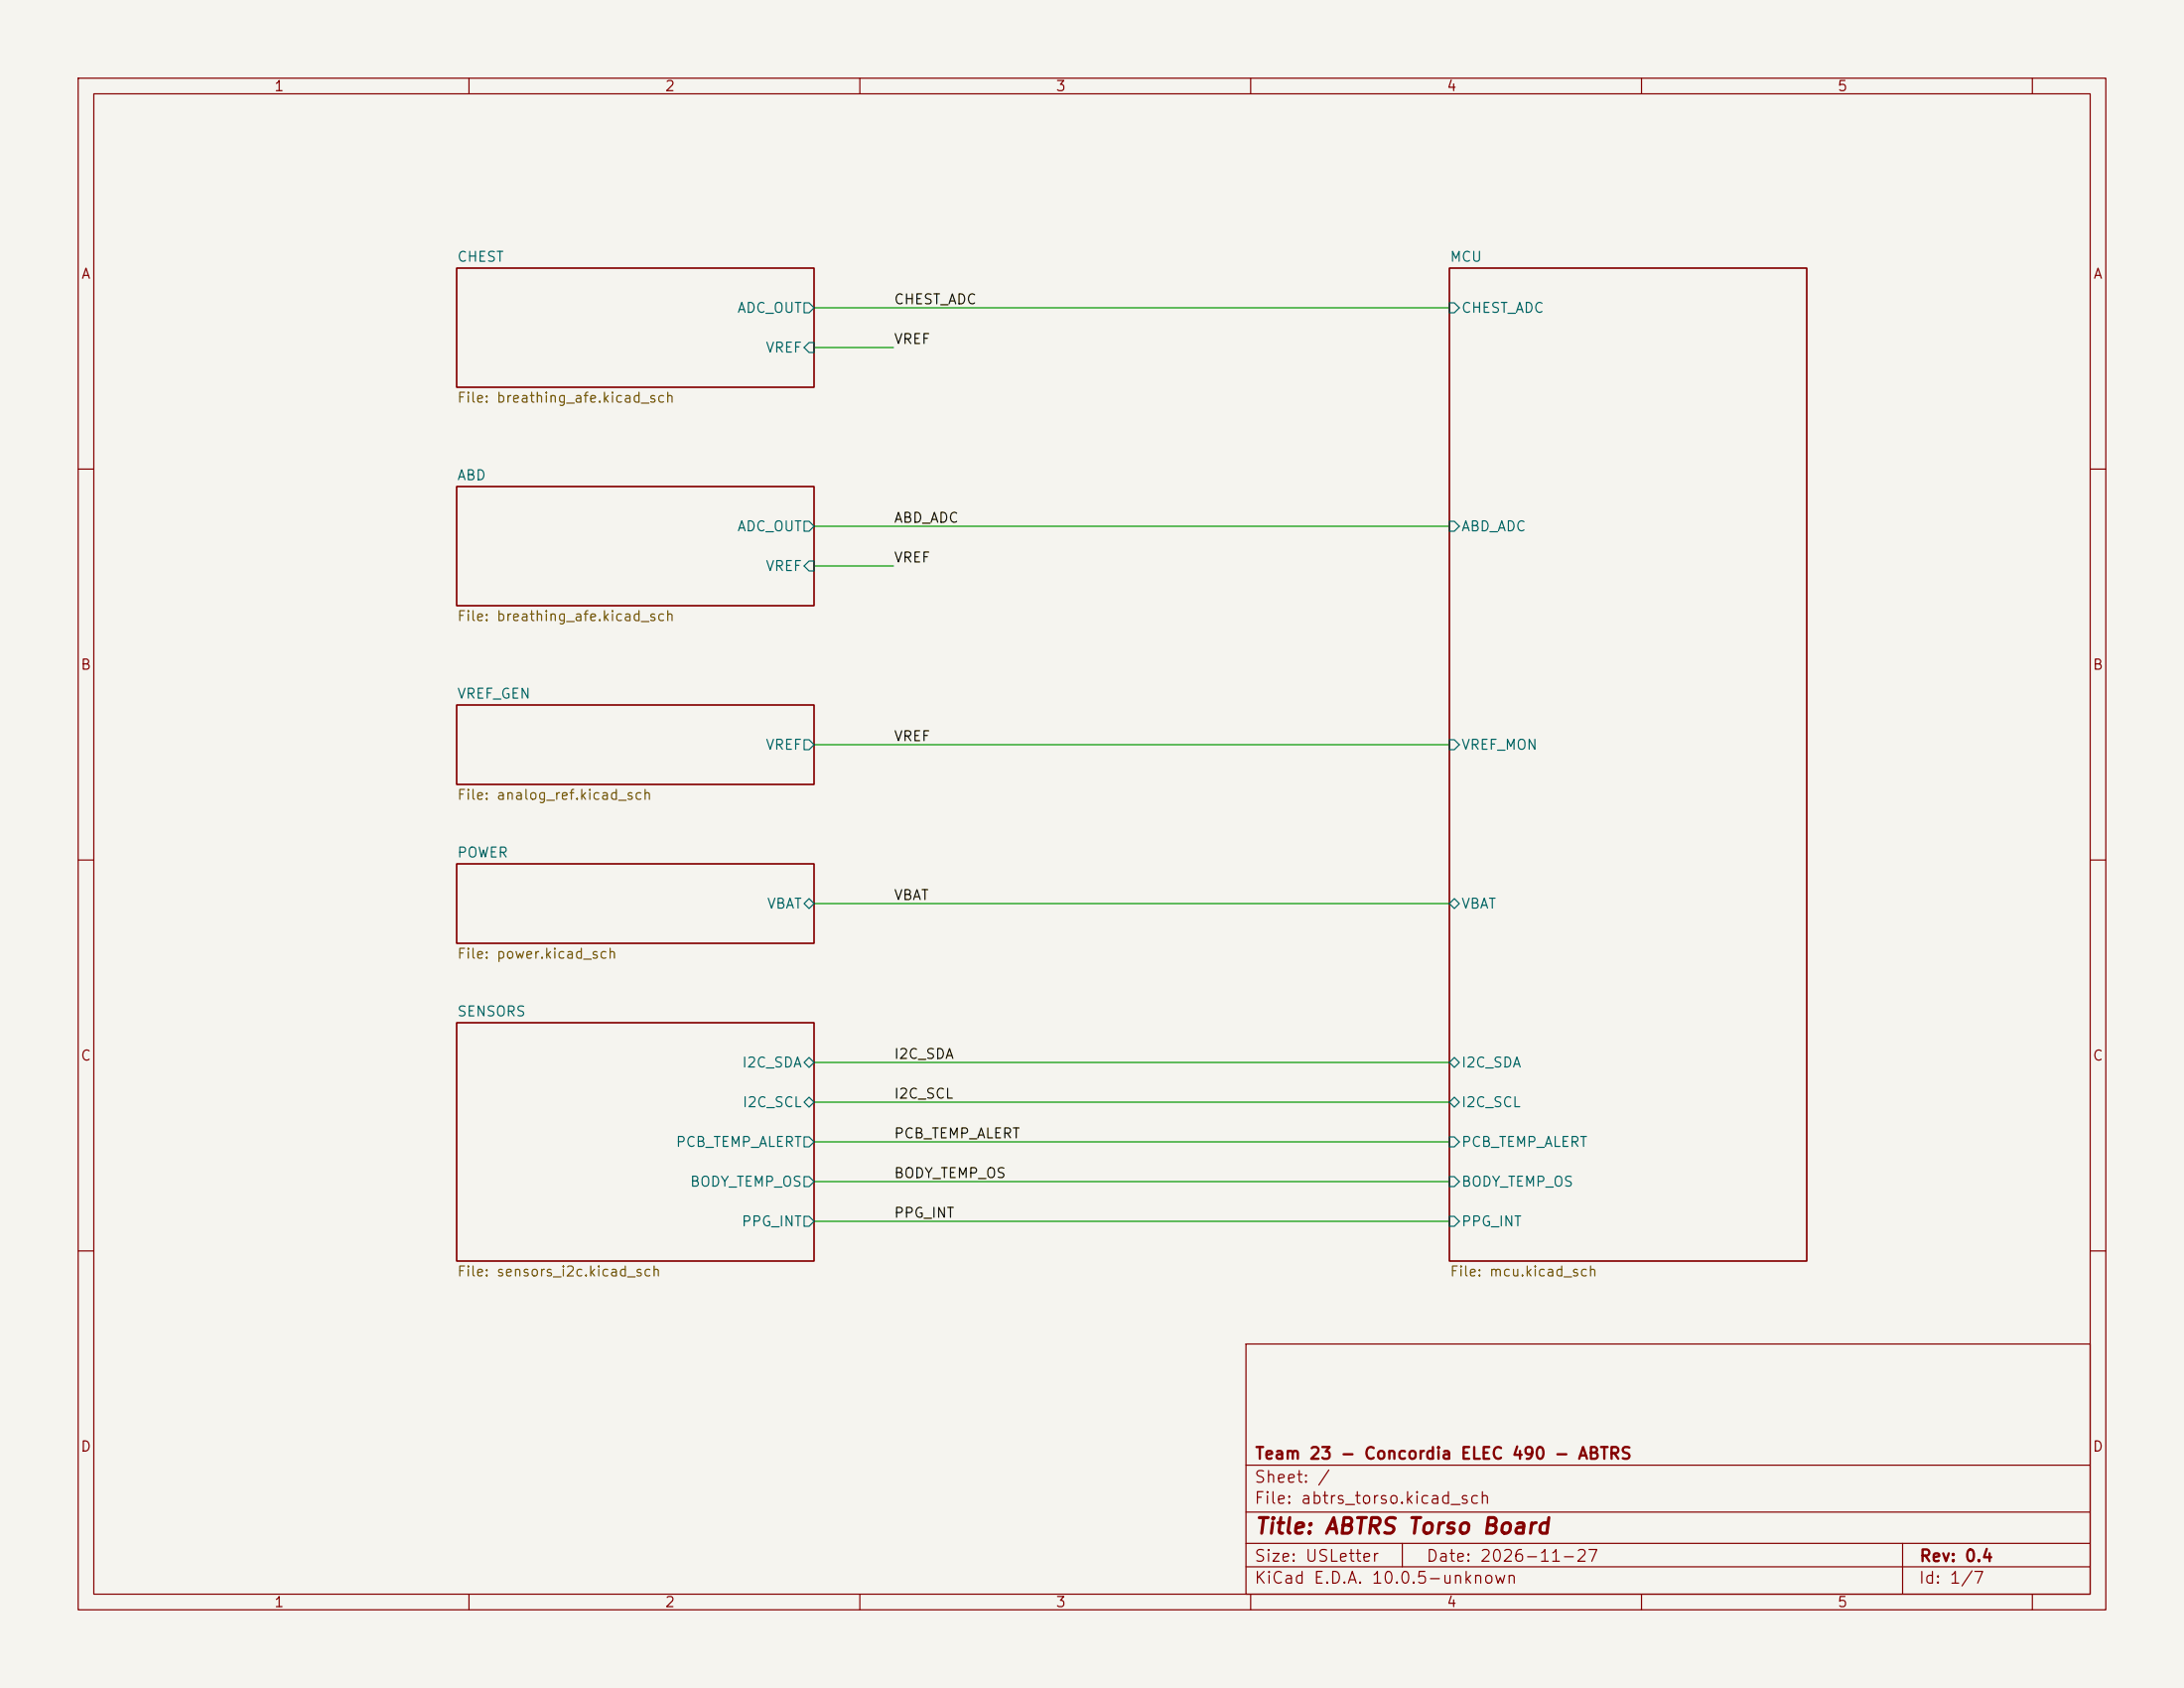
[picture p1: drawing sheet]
(kicad_sch
 (version 20260306)
 (generator "eeschema")
 (generator_version "10.0")
 (paper "USLetter")
 (title_block
  (title "ABTRS Torso Board")
  (date "2026-11-27")
  (rev "0.4")
  (company "Team 23 - Concordia ELEC 490 - ABTRS"))
 (lib_symbols)
 (wire
  (pts (xy 104.14 146.05) (xy 185.42 146.05))
  (stroke (width 0) (type default)))
 (wire
  (pts (xy 104.14 115.57) (xy 185.42 115.57))
  (stroke (width 0) (type default)))
 (wire
  (pts (xy 104.14 151.13) (xy 185.42 151.13))
  (stroke (width 0) (type default)))
 (wire
  (pts (xy 104.14 44.45) (xy 114.3 44.45))
  (stroke (width 0) (type default)))
 (wire
  (pts (xy 104.14 156.21) (xy 185.42 156.21))
  (stroke (width 0) (type default)))
 (wire
  (pts (xy 104.14 67.31) (xy 185.42 67.31))
  (stroke (width 0) (type default)))
 (wire
  (pts (xy 104.14 135.89) (xy 185.42 135.89))
  (stroke (width 0) (type default)))
 (wire
  (pts (xy 104.14 95.25) (xy 185.42 95.25))
  (stroke (width 0) (type default)))
 (wire
  (pts (xy 104.14 72.39) (xy 114.3 72.39))
  (stroke (width 0) (type default)))
 (wire
  (pts (xy 104.14 140.97) (xy 185.42 140.97))
  (stroke (width 0) (type default)))
 (wire
  (pts (xy 104.14 39.37) (xy 185.42 39.37))
  (stroke (width 0) (type default)))
 (label "I2C_SDA"
  (at 114.3 135.89 0)
  (effects (font (size 1.27 1.27)) (justify left bottom)))
 (label "VREF"
  (at 114.3 95.25 0)
  (effects (font (size 1.27 1.27)) (justify left bottom)))
 (label "VREF"
  (at 114.3 44.45 0)
  (effects (font (size 1.27 1.27)) (justify left bottom)))
 (label "ABD_ADC"
  (at 114.3 67.31 0)
  (effects (font (size 1.27 1.27)) (justify left bottom)))
 (label "BODY_TEMP_OS"
  (at 114.3 151.13 0)
  (effects (font (size 1.27 1.27)) (justify left bottom)))
 (label "VREF"
  (at 114.3 72.39 0)
  (effects (font (size 1.27 1.27)) (justify left bottom)))
 (label "CHEST_ADC"
  (at 114.3 39.37 0)
  (effects (font (size 1.27 1.27)) (justify left bottom)))
 (label "I2C_SCL"
  (at 114.3 140.97 0)
  (effects (font (size 1.27 1.27)) (justify left bottom)))
 (label "PPG_INT"
  (at 114.3 156.21 0)
  (effects (font (size 1.27 1.27)) (justify left bottom)))
 (label "VBAT"
  (at 114.3 115.57 0)
  (effects (font (size 1.27 1.27)) (justify left bottom)))
 (label "PCB_TEMP_ALERT"
  (at 114.3 146.05 0)
  (effects (font (size 1.27 1.27)) (justify left bottom)))
 (sheet
  (at 58.42 130.81)
  (size 45.72 30.48)
  (exclude_from_sim no)
  (in_bom yes)
  (on_board yes)
  (dnp no)
  (fields_autoplaced yes)
  (stroke (width 0.1524) (type solid))
  (fill (color 0 0 0 0))
  (property "Sheetname" "SENSORS" (at 58.42 130.0984 0) (show_name no) (do_not_autoplace no) (effects (font (size 1.27 1.27)) (justify left bottom)))
  (property "Sheetfile" "sensors_i2c.kicad_sch" (at 58.42 161.8746 0) (show_name no) (do_not_autoplace no) (effects (font (size 1.27 1.27)) (justify left top)))
  (pin "I2C_SDA" bidirectional (at 104.14 135.89 0) (effects (font (size 1.27 1.27)) (justify right)))
  (pin "I2C_SCL" bidirectional (at 104.14 140.97 0) (effects (font (size 1.27 1.27)) (justify right)))
  (pin "PCB_TEMP_ALERT" output (at 104.14 146.05 0) (effects (font (size 1.27 1.27)) (justify right)))
  (pin "BODY_TEMP_OS" output (at 104.14 151.13 0) (effects (font (size 1.27 1.27)) (justify right)))
  (pin "PPG_INT" output (at 104.14 156.21 0) (effects (font (size 1.27 1.27)) (justify right))))
 (sheet
  (at 58.42 62.23)
  (size 45.72 15.24)
  (exclude_from_sim no)
  (in_bom yes)
  (on_board yes)
  (dnp no)
  (fields_autoplaced yes)
  (stroke (width 0.1524) (type solid))
  (fill (color 0 0 0 0))
  (property "Sheetname" "ABD" (at 58.42 61.5184 0) (show_name no) (do_not_autoplace no) (effects (font (size 1.27 1.27)) (justify left bottom)))
  (property "Sheetfile" "breathing_afe.kicad_sch" (at 58.42 78.0546 0) (show_name no) (do_not_autoplace no) (effects (font (size 1.27 1.27)) (justify left top)))
  (pin "ADC_OUT" output (at 104.14 67.31 0) (effects (font (size 1.27 1.27)) (justify right)))
  (pin "VREF" input (at 104.14 72.39 0) (effects (font (size 1.27 1.27)) (justify right))))
 (sheet
  (at 185.42 34.29)
  (size 45.72 127)
  (exclude_from_sim no)
  (in_bom yes)
  (on_board yes)
  (dnp no)
  (fields_autoplaced yes)
  (stroke (width 0.1524) (type solid))
  (fill (color 0 0 0 0))
  (property "Sheetname" "MCU" (at 185.42 33.5784 0) (show_name no) (do_not_autoplace no) (effects (font (size 1.27 1.27)) (justify left bottom)))
  (property "Sheetfile" "mcu.kicad_sch" (at 185.42 161.8746 0) (show_name no) (do_not_autoplace no) (effects (font (size 1.27 1.27)) (justify left top)))
  (pin "CHEST_ADC" input (at 185.42 39.37 180) (effects (font (size 1.27 1.27)) (justify left)))
  (pin "ABD_ADC" input (at 185.42 67.31 180) (effects (font (size 1.27 1.27)) (justify left)))
  (pin "VREF_MON" input (at 185.42 95.25 180) (effects (font (size 1.27 1.27)) (justify left)))
  (pin "VBAT" bidirectional (at 185.42 115.57 180) (effects (font (size 1.27 1.27)) (justify left)))
  (pin "I2C_SDA" bidirectional (at 185.42 135.89 180) (effects (font (size 1.27 1.27)) (justify left)))
  (pin "I2C_SCL" bidirectional (at 185.42 140.97 180) (effects (font (size 1.27 1.27)) (justify left)))
  (pin "PCB_TEMP_ALERT" input (at 185.42 146.05 180) (effects (font (size 1.27 1.27)) (justify left)))
  (pin "BODY_TEMP_OS" input (at 185.42 151.13 180) (effects (font (size 1.27 1.27)) (justify left)))
  (pin "PPG_INT" input (at 185.42 156.21 180) (effects (font (size 1.27 1.27)) (justify left))))
 (sheet
  (at 58.42 90.17)
  (size 45.72 10.16)
  (exclude_from_sim no)
  (in_bom yes)
  (on_board yes)
  (dnp no)
  (fields_autoplaced yes)
  (stroke (width 0.1524) (type solid))
  (fill (color 0 0 0 0))
  (property "Sheetname" "VREF_GEN" (at 58.42 89.4584 0) (show_name no) (do_not_autoplace no) (effects (font (size 1.27 1.27)) (justify left bottom)))
  (property "Sheetfile" "analog_ref.kicad_sch" (at 58.42 100.9146 0) (show_name no) (do_not_autoplace no) (effects (font (size 1.27 1.27)) (justify left top)))
  (pin "VREF" output (at 104.14 95.25 0) (effects (font (size 1.27 1.27)) (justify right))))
 (sheet
  (at 58.42 110.49)
  (size 45.72 10.16)
  (exclude_from_sim no)
  (in_bom yes)
  (on_board yes)
  (dnp no)
  (fields_autoplaced yes)
  (stroke (width 0.1524) (type solid))
  (fill (color 0 0 0 0))
  (property "Sheetname" "POWER" (at 58.42 109.7784 0) (show_name no) (do_not_autoplace no) (effects (font (size 1.27 1.27)) (justify left bottom)))
  (property "Sheetfile" "power.kicad_sch" (at 58.42 121.2346 0) (show_name no) (do_not_autoplace no) (effects (font (size 1.27 1.27)) (justify left top)))
  (pin "VBAT" bidirectional (at 104.14 115.57 0) (effects (font (size 1.27 1.27)) (justify right))))
 (sheet
  (at 58.42 34.29)
  (size 45.72 15.24)
  (exclude_from_sim no)
  (in_bom yes)
  (on_board yes)
  (dnp no)
  (fields_autoplaced yes)
  (stroke (width 0.1524) (type solid))
  (fill (color 0 0 0 0))
  (property "Sheetname" "CHEST" (at 58.42 33.5784 0) (show_name no) (do_not_autoplace no) (effects (font (size 1.27 1.27)) (justify left bottom)))
  (property "Sheetfile" "breathing_afe.kicad_sch" (at 58.42 50.1146 0) (show_name no) (do_not_autoplace no) (effects (font (size 1.27 1.27)) (justify left top)))
  (pin "ADC_OUT" output (at 104.14 39.37 0) (effects (font (size 1.27 1.27)) (justify right)))
  (pin "VREF" input (at 104.14 44.45 0) (effects (font (size 1.27 1.27)) (justify right))))
 (sheet_instances
  (path ""
   (page "1")))
 (embedded_fonts no))
